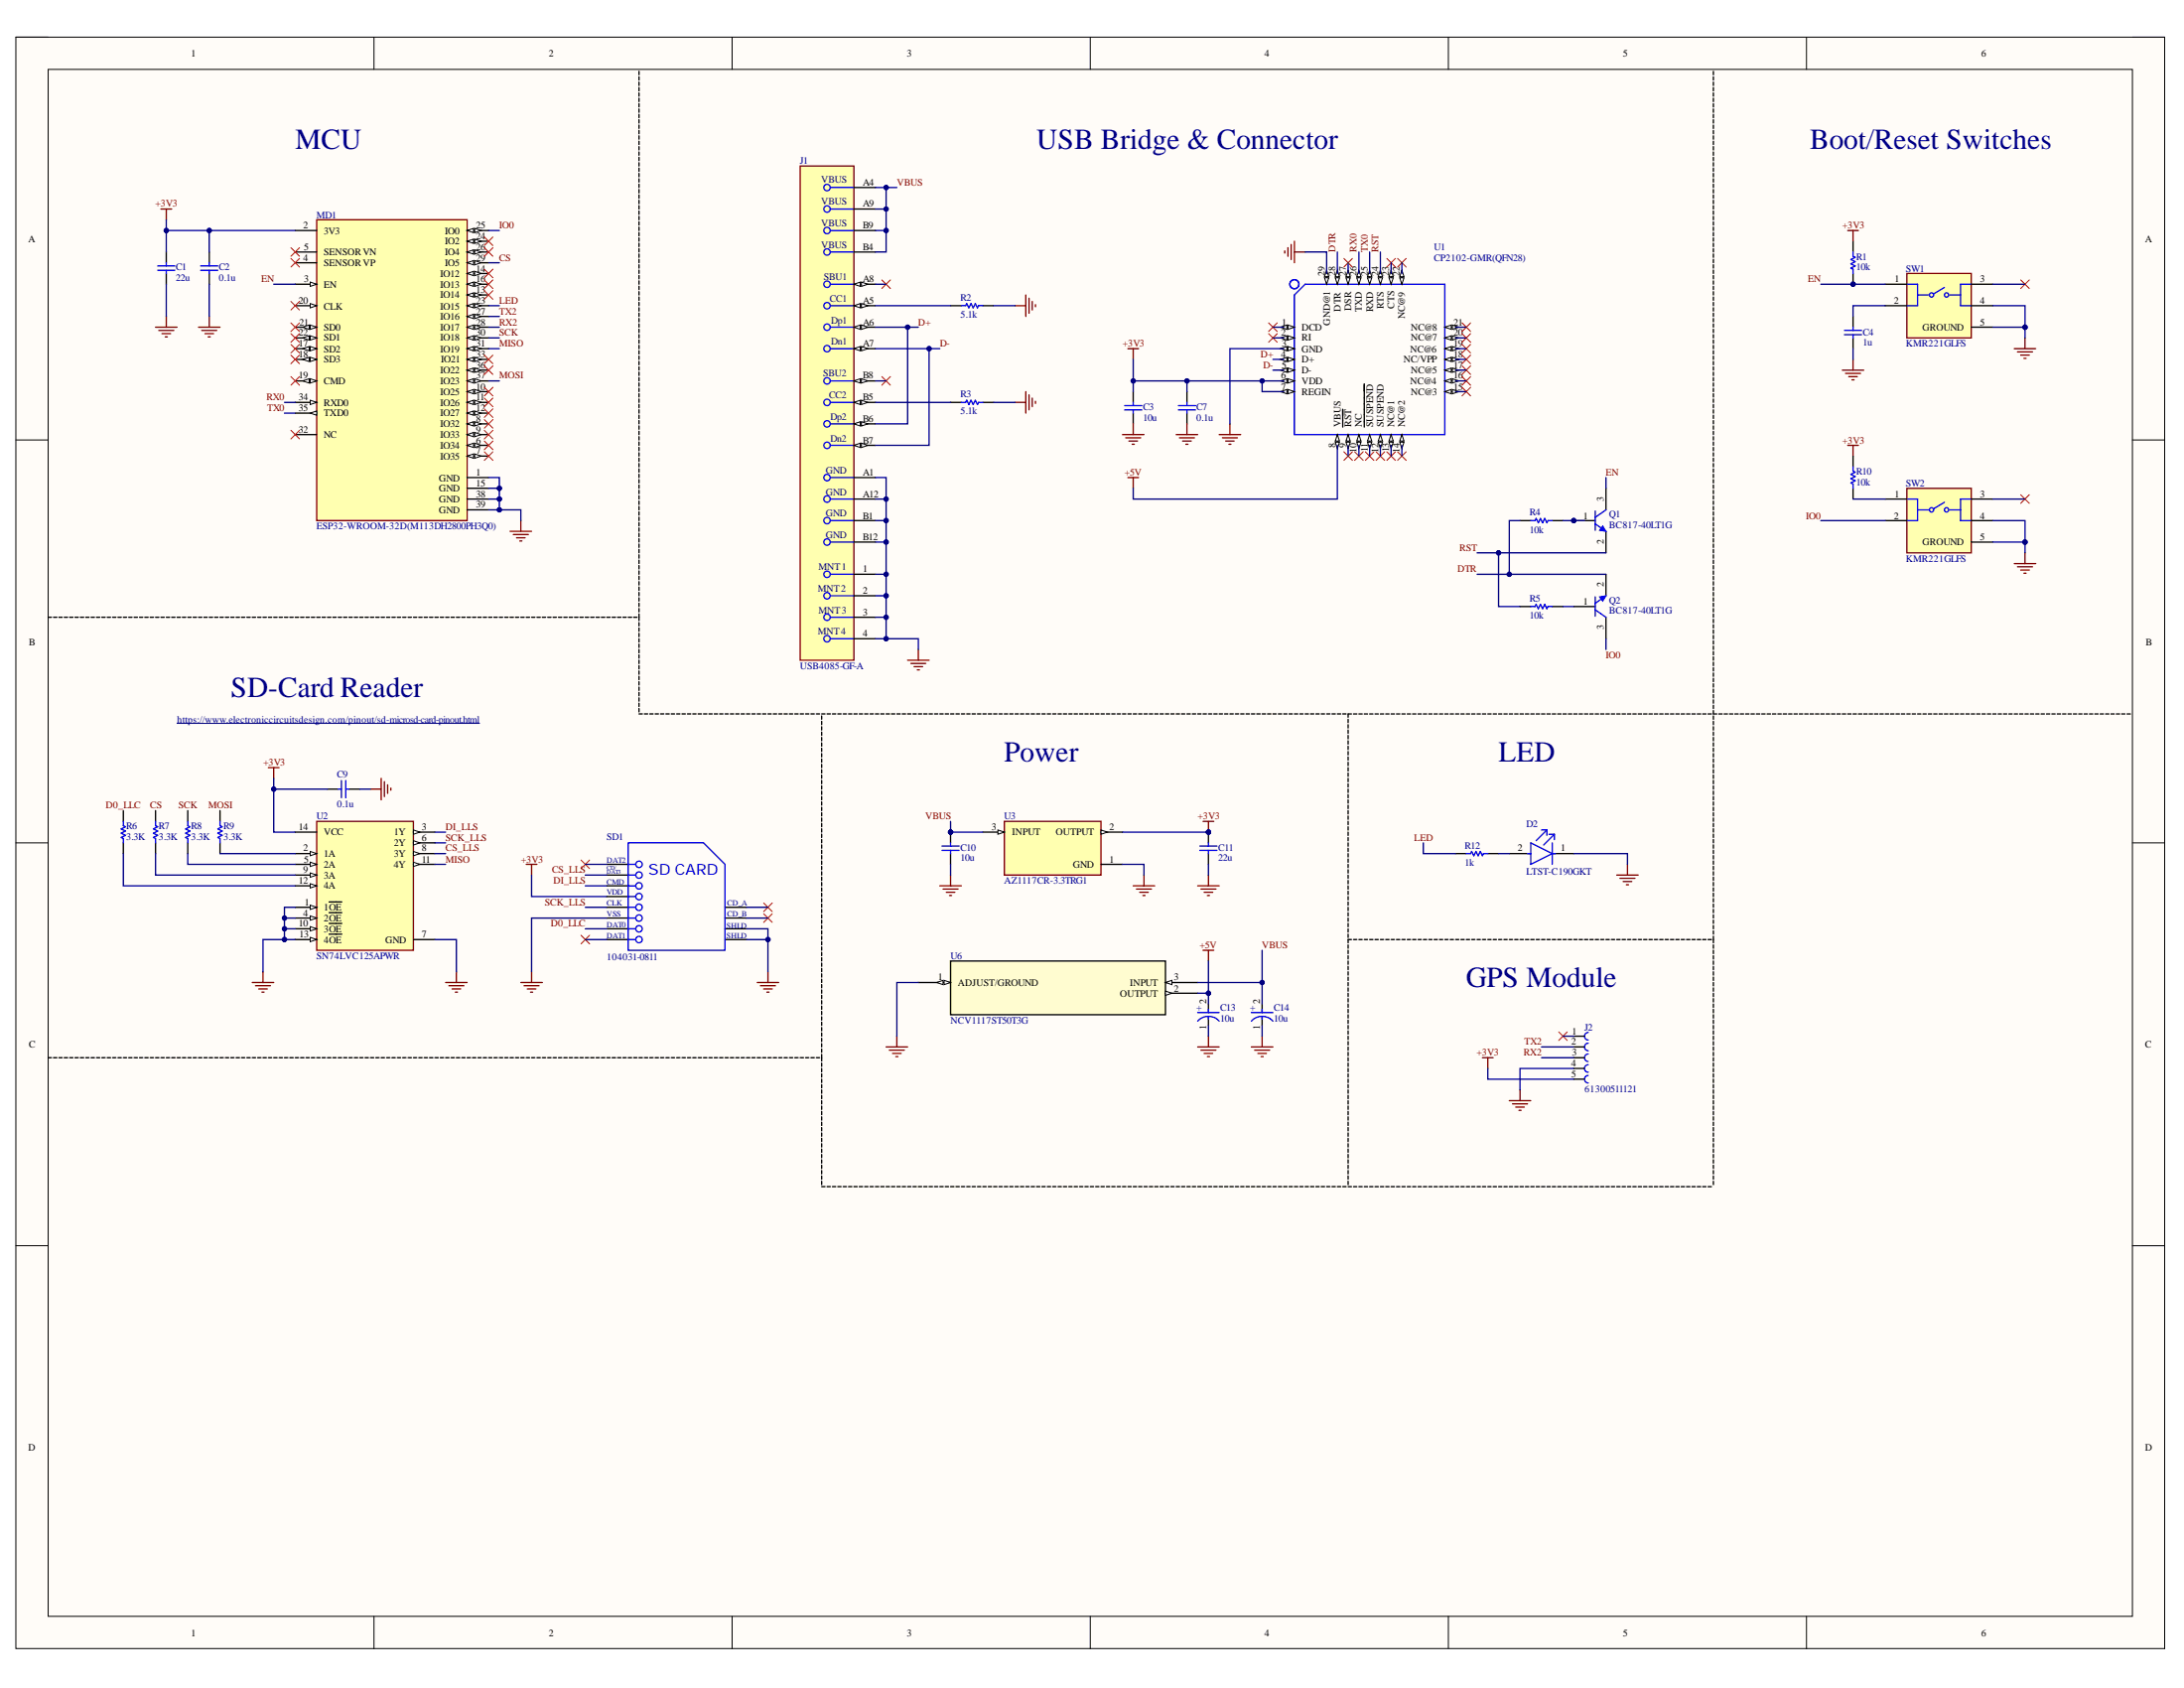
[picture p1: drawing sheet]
# Altium schematic sheet CarGeoLogger.SchDoc
size C; SheetNumber: 1; SheetTotal: 1

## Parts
C1  22u  [CAPC1608X90X35ML10T15]
C2  0.1u  [CAPC1608X90X35ML10T15]
C3  10u  [CAPC1608X90X35ML10T15]
C4  1u  [CAPC1608X90X35ML10T15]
C7  0.1u  [CAPC1608X90X35ML10T15]
C9  0.1u  [CAPC1608X90X35ML10T15]
C10  10u  [CAPC1608X90X35ML10T15]
C11  22u  [CAPC1608X90X35ML10T15]
C13  10u  [FP-F38M-MFG]
C14  10u  [FP-F38M-MFG]
D2  LTST-C190GKT  [FP-LTST-C190GKT-MFG]
J1  USB4085-GF-A  [FP-USB4085-GF-A-MFG]
J2  61300511121  [61300511121]
MD1  ESP32-WROOM-32D(M113DH2800PH3Q0)  [FP-ESP32-WROOM-32D_M113DH-MFG]
Q1  BC817-40LT1G  [ONSC-SOT-23-3-318-08_V]
Q2  BC817-40LT1G  [ONSC-SOT-23-3-318-08_V]
R1  10k  [RESC1609X50X30NL8T20]
R2  5.1k  [RESC1609X50X30NL8T20]
R3  5.1k  [RESC1609X50X30NL8T20]
R4  10k  [RESC1609X50X30NL8T20]
R5  10k  [RESC1609X50X30NL8T20]
R6  3.3K  [RESC1609X50X30NL8T20]
R7  3.3K  [RESC1609X50X30NL8T20]
R8  3.3K  [RESC1609X50X30NL8T20]
R9  3.3K  [RESC1609X50X30NL8T20]
R10  10k  [RESC1609X50X30NL8T20]
R12  1k  [RESC1609X50X30NL8T20]
SD1  104031-0811  [MOLX-104031-0811_V]
SW1  KMR221GLFS  [FP-KMR221GLFS-MFG]
SW2  KMR221GLFS  [FP-KMR221GLFS-MFG]
U1  CP2102-GMR(QFN28)  [QFN28G_0.5-5X5MM]
U2  SN74LVC125APWR  [FP-PW0014A-IPC_B]
U3  AZ1117CR-3.3TRG1  [FP-SOT89-MFG]
U6  NCV1117ST50T3G  [SOT223-3_ONS]

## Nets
+3V3: C1.2 C2.2 C3.2 C7.2 C9.2 C11.2 J2.5 MD1.2(3V3) R1.2 R10.2 SD1.4(VDD) U1.6(VDD) U1.7(REGIN) U2.14(VCC) U3.2(OUTPUT)
+5V: C13.2(A) U1.8(VBUS) U6.2(OUTPUT)
NetC1_1: C1.1 C2.1 C3.1 C4.1 C7.1 C9.1 C10.1 C11.1 C13.1(C) C14.1(C) D2.1(C) J1.1(MNT_1) J1.2(MNT_2) J1.3(MNT_3) J1.4(MNT_4) J1.A1(GND) J1.A12(GND) J1.B1(GND) J1.B12(GND) J2.4 MD1.1(GND) MD1.15(GND) MD1.38(GND) MD1.39(GND) R2.1 R3.1 SD1.6(VSS2) SD1.11(SHLD1) SD1.12(SHLD2) SW1.4 SW1.5(GROUND) SW2.4 SW2.5(GROUND) U1.3(GND) U1.29(GND@1) U2.1(1~{OE}) U2.4(2~{OE}) U2.7(GND) U2.10(3~{OE}) U2.13(4~{OE}) U3.1(GND) U6.1(ADJUST/GROUND)
CS: MD1.29(IO5) R7.1
CS_LLS: SD1.2(CMD) U2.8(3Y)
D0_LLC: R6.1 SD1.7(DAT0)
D+: J1.A6(Dp1) J1.B6(Dp2) U1.4(D+)
D-: J1.A7(Dn1) J1.B7(Dn2) U1.5(D-)
DI_LLS: SD1.3(VSS1) U2.3(1Y)
DTR: Q2.2(E) R4.2 U1.28(DTR)
EN: MD1.3(EN) Q1.3(C) R1.1 SW1.1
IO0: MD1.25(IO0) Q2.3(C) SW2.2
LED: MD1.23(IO15) R12.2
MISO: MD1.31(IO19) U2.11(4Y)
MOSI: MD1.37(IO23) R9.2
RST: Q1.2(E) R5.2 U1.24(RTS)
RX0: MD1.34(RXD0) U1.26(TXD)
RX2: J2.3 MD1.28(IO17)
SCK: MD1.30(IO18) R8.1
SCK_LLS: SD1.5(CLK) U2.6(2Y)
TX0: MD1.35(TXD0) U1.25(RXD)
TX2: J2.2 MD1.27(IO16)
VBUS: C10.2 C14.2(A) J1.A4(VBUS) J1.A9(VBUS) J1.B4(VBUS) J1.B9(VBUS) U3.3(INPUT) U6.3(INPUT)
NetC4_2: C4.2 SW1.2
NetD2_2: D2.2(A) R12.1
NetJ1_A5: J1.A5(CC1) R2.2
NetJ1_B5: J1.B5(CC2) R3.2
NetQ1_1: Q1.1(B) R4.1
NetQ2_1: Q2.1(B) R5.1
NetR6_2: R6.2 U2.12(4A)
NetR7_2: R7.2 U2.9(3A)
NetR8_2: R8.2 U2.5(2A)
NetR9_1: R9.1 U2.2(1A)
NetR10_1: R10.1 SW2.1

Not connected (* = marked no-connect by the designer): J1 A8(SBU1)* B8(SBU2)*; J2 1*; MD1 4(SENSOR_VP)* 5(SENSOR_VN)* 6(IO34)* 7(IO35)* 8(IO32)* 9(IO33)* 10(IO25)* 11(IO26)* 12(IO27)* 13(IO14)* 14(IO12)* 16(IO13)* 17(SD2)* 18(SD3)* 19(CMD)* 20(CLK)* 21(SD0)* 22(SD1)* 24(IO2)* 26(IO4)* 32(NC)* 33(IO21)* 36(IO22)*; SD1 1(CD/DAT3)* 8(DAT1)* 9(CD_A)* 10(CD_B)*; SW1 3*; SW2 3*; U1 1(DCD)* 2(RI)* 9(~{RST})* 10(NC)* 11(~{SUSPEND})* 12(SUSPEND)* 13(NC@1)* 14(NC@2)* 15(NC@3)* 16(NC@4)* 17(NC@5)* 18(NC/VPP)* 19(NC@6)* 20(NC@7)* 21(NC@8)* 22(NC@9)* 23(CTS)* 27(DSR)*

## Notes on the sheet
- MCU
- USB Bridge & Connector
- Boot/Reset Switches
- SD-Card Reader
- https://www.electroniccircuitsdesign.com/pinout/sd-microsd-card-pinout.html
- Power
- LED
- GPS Module
